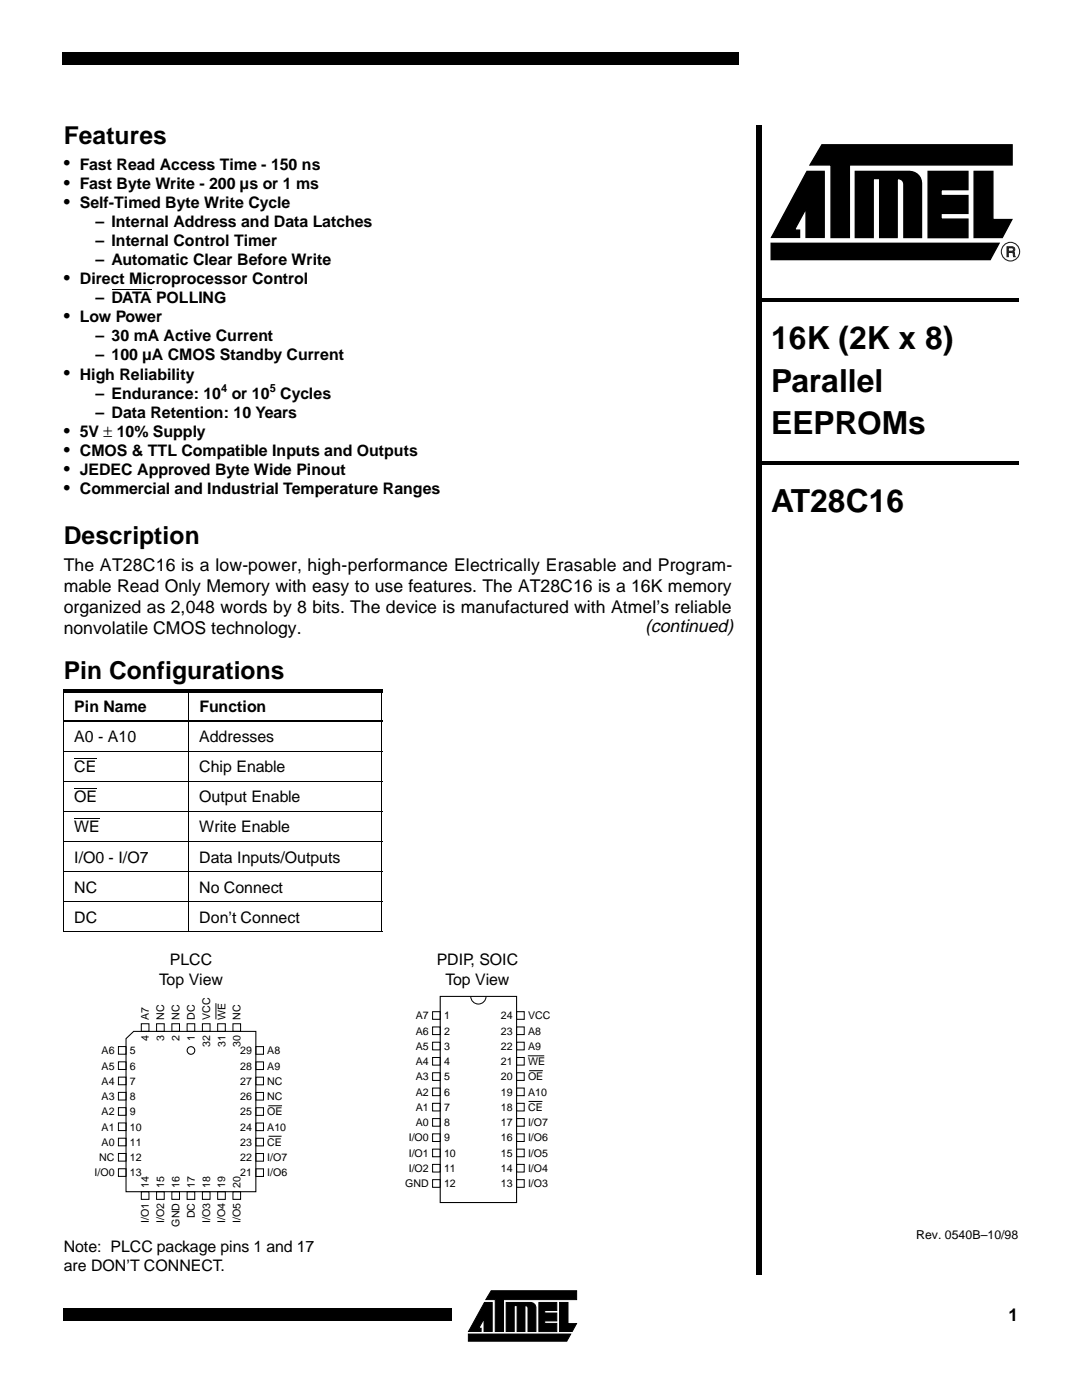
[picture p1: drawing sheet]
<svg xmlns="http://www.w3.org/2000/svg" width="216mm" height="279mm" viewBox="0 0 216 279" stroke-linecap="round" stroke-linejoin="round" font-family="sans-serif">
<path d="M12.7 261.1h1.2v2.4h-1.2zM13.9 261.1h75v2.4h-75zM88.9 261.1h1.2v2.4h-1.2z" fill="#000"/>
<g fill="#fff">
<path d="M151.1 27.9h54.9v25.2h-54.9z"/>
<path d="M153 28.5h51.1v24h-51.1z"/>
</g>
<path d="M161 34.2h3.5v13.2h-3.7v-5.8l-2.3 4.3h1v1.5h-5.5zM185.2 34.2h7.9v3.7h-5.3v1.1h5.3v3.6h-5.3v1.1h5.3v3.7h-7.9zM194.4 34.2h3.7v9.6h3.8l-1.9 3.6h-5.6zM153.9 48.6h45.4l-1.7 3.2h-43.7zM164 28.9h38v4h-32.5v14.5h-3.7v-14.5h-4.2zM170.7 34.2h10.5a2.42 2.42 0 0 1 2.7 2.7v10.5h-3.5v-10.6a1.17 1.17 0 0 0-1.4-1.2v11.8h-3.5v-11.8h-1.3v11.8h-3.5z" fill="#000" stroke="#000" stroke-width=".27"/>
<g fill="#231f20">
<path d="M201.7 49.2a.56 .56 0 0 1 .8 .3 .56 .56 0 0 1-.3 .8l.2 .1 .2 .8h-.3l-.1-.6-.5-.2v-.2l.5-.2v-.2v-.2l-.5-.1z"/>
<path d="M200.9 49.2h.8v.3h-.5v.7h.5v.2h-.5v.8h-.3z"/>
</g>
<path d="M200.9 49.2h.9a.55 .55 0 0 1 .7 .4 .55 .55 0 0 1-.3 .7l.2 .1 .2 .8h-.4v-.6l-.4-.2h-.6v.8h-.3zM201.2 49.5h.8l.2 .3v.2l-1 .1z" fill="none" stroke="#231f20" stroke-width=".2"/>
<circle cx="201.6" cy="50.2" r="1.84" fill="none" stroke="#231f20" stroke-width=".22"/>
<g fill="#fff">
<path d="M92.3 256.7h23.8v11.9h-23.8z"/>
<path d="M93.2 257.5h22.1v10.3h-22.1z"/>
</g>
<path d="M96.7 259.9h1.5v5.8h-1.6v-2.5l-1.1 1.9h.5v.6h-2.5zM107.5 259.9h3.6v1.6h-2.4v.5h2.4v1.6h-2.4v.5h2.4v1.6h-3.6zM111.7 259.9h1.6v4.3h1.7l-.8 1.5h-2.5zM93.5 266.2h20.4l-.8 1.5h-19.6zM98 257.6h17.1v1.8h-14.6v6.3h-1.7v-6.3h-1.9zM101 259.9h4.7a1.08 1.08 0 0 1 1.2 1.2v4.6h-1.5v-4.6a.54 .54 0 0 0-.6-.5v5.1h-1.6v-5.1h-.6v5.1h-1.6z" fill="#000" stroke="#000" stroke-width=".2"/>
<path d="M12.5 10.5h1.3v2.5h-1.3zM13.8 10.5h132.3v2.5h-132.3zM146.1 10.5h1.2v2.5h-1.2zM150.8 24.9h1.1v.5h-1.1zM150.8 254h1.1v.5h-1.1zM150.8 25.4h1.1v228.6h-1.1z" fill="#000"/>
<path d="M22.3 57.7h7.9" fill="none" stroke="#000" stroke-width=".2"/>
<path d="M152 57.6h51.2v7.8h-51.2z" fill="#fff"/>
<path d="M151.9 59.6l.1 .7zM152 59.6h51.3v.7h-51.3z" fill="#000"/>
<path d="M152 88.7h51.2v7.1h-51.2z" fill="#fff"/>
<path d="M151.9 92.1l.1 .7zM152 92.1h51.3v.7h-51.3zM12.6 137.6h63.7v.7h-63.7z" fill="#000"/>
<g fill="none" stroke="#000" stroke-width=".2">
<path d="M12.7 138.3v47.5M37.6 137.6v48.4M76.2 138.3v47.5M12.6 149.9h63.7M12.6 155.9h63.7M14.8 151.4h4.4M14.8 157.4h4.6M12.6 161.9h63.7M12.6 167.9h63.7M12.6 173.9h63.7M12.6 179.9h63.7M14.8 163.4h5.2"/>
<path d="M12.6 185.9h63.7"/>
</g>
<path d="M12.6 143.9h63.7" fill="none" stroke="#000" stroke-width=".34"/>
<path d="M80.7 198.7h29.2v41.9h-29.2z" fill="#fff"/>
<g fill="none" stroke="#000" stroke-width=".2">
<path d="M93.9 198.9a1.52 1.52 0 0 0 1.6 1.5 1.52 1.52 0 0 0 1.5-1.5M86.3 205h1.5v1.5h-1.5zM86.3 201.9h1.5v1.5h-1.5zM86.3 208h1.5v1.5h-1.5zM86.3 211h1.5v1.6h-1.5zM86.3 214.1h1.5v1.5h-1.5zM86.3 217.1h1.5v1.6h-1.5zM103.1 205h1.5v1.5h-1.5zM103.1 201.9h1.5v1.5h-1.5zM103.1 208h1.5v1.5h-1.5zM103.1 211h1.5v1.6h-1.5zM103.1 214.1h1.5v1.5h-1.5z"/>
<path d="M103.1 217.1h1.5v1.6h-1.5zM86.3 220.2h1.5v1.5h-1.5zM86.3 223.2h1.5v1.6h-1.5zM86.3 226.3h1.5v1.5h-1.5zM86.3 229.3h1.5v1.6h-1.5zM86.3 232.4h1.5v1.5h-1.5zM86.3 235.4h1.5v1.6h-1.5zM103.1 220.2h1.5v1.5h-1.5zM103.1 223.2h1.5v1.6h-1.5zM103.1 226.3h1.5v1.5h-1.5zM103.1 229.3h1.5v1.6h-1.5zM103.1 232.4h1.5v1.5h-1.5z"/>
<path d="M103.1 235.4h1.5v1.6h-1.5z"/>
</g>
<path d="M87.8 198.9h15.3v41.1h-15.3z" fill="none" stroke="#000" stroke-width=".21"/>
<path d="M105.3 210.7h3.3zM105.5 219.8h2.7zM105.6 213.7h2.7z" fill="#000" stroke="#000" stroke-width=".2"/>
<path d="M18.9 199h38.5v45.9h-38.5z" fill="#fff"/>
<g fill="none" stroke="#000" stroke-width=".2">
<path d="M23.6 211.9h1.6v1.5h-1.6zM23.6 208.9h1.6v1.5h-1.6zM23.6 215h1.6v1.5h-1.6zM23.6 218h1.6v1.5h-1.6zM28.2 204.3h1.5v1.5h-1.5zM31.2 204.3h1.6v1.5h-1.6zM34.3 204.3h1.5v1.5h-1.5zM37.3 204.3h1.6v1.5h-1.6zM40.4 204.3h1.5v1.5h-1.5zM43.4 204.3h1.6v1.5h-1.6zM46.5 204.3h1.5v1.5h-1.5zM51.1 211.9h1.5v1.6h-1.5z"/>
<path d="M51.1 208.9h1.5v1.5h-1.5zM51.1 215h1.5v1.5h-1.5zM51.1 218h1.5v1.5h-1.5zM23.6 221.1h1.6v1.5h-1.6zM23.6 227.2h1.6v1.5h-1.6zM23.6 224.1h1.6v1.5h-1.6zM23.6 230.2h1.6v1.5h-1.6zM23.6 233.2h1.6v1.6h-1.6zM28.2 237.8h1.5v1.6h-1.5zM31.2 237.8h1.6v1.6h-1.6zM34.3 237.8h1.5v1.6h-1.5zM37.3 237.8h1.6v1.6h-1.6z"/>
<path d="M40.4 237.8h1.5v1.6h-1.5zM43.4 237.8h1.6v1.6h-1.6zM46.5 237.8h1.5v1.6h-1.5zM51.1 221.1h1.5v1.5h-1.5zM51.1 227.2h1.5v1.5h-1.5zM51.1 224.1h1.5v1.5h-1.5zM51.1 230.2h1.5v1.5h-1.5zM51.1 233.3h1.5v1.5h-1.5z"/>
</g>
<g fill="none" stroke="#000" stroke-width=".21">
<path d="M25.1 207.3l1.6-1.5h24.4v32h-26z"/>
<circle cx="38.1" cy="209.6" r=".76"/>
</g>
<path d="M43.1 200.2v3.2zM53.5 220.7h2.8zM53.6 226.8h2.6z" fill="#000" stroke="#000" stroke-width=".2"/>
<g font-size="6.3">
<text x="153.9" y="69.7">16K (2K x 8)</text>
<text x="153.9" y="78.2">Parallel</text>
<text x="153.9" y="86.6">EEPROMs</text>
<text x="153.9" y="102.2">AT28C16</text>
</g>
<g font-size="4.9">
<text x="12.7" y="28.7">Features</text>
<text x="12.7" y="108.7">Description</text>
<text x="12.7" y="135.6">Pin Configurations</text>
</g>
<text font-size="3.6" x="128.7" y="126.2">(continued)</text>
<g font-size="3.5">
<text x="12.7" y="33.8">• Fast Read Access Time - 150 ns</text>
<text x="12.7" y="37.6">• Fast Byte Write - 200 µs or 1 ms</text>
<text x="12.7" y="41.4">• Self-Timed Byte Write Cycle</text>
<text x="12.7" y="56.7">• Direct Microprocessor Control</text>
<text x="12.7" y="64.3">• Low Power</text>
<text x="12.7" y="75.7">• High Reliability</text>
<text x="12.7" y="87.2">• 5V ± 10% Supply</text>
<text x="12.7" y="91">• CMOS &amp; TTL Compatible Inputs and Outputs</text>
<text x="12.7" y="94.8">• JEDEC Approved Byte Wide Pinout</text>
<text x="12.7" y="98.6">• Commercial and Industrial Temperature Ranges</text>
<text x="12.7" y="114">The AT28C16 is a low-power, high-performance Electrically Erasable and Program-</text>
<text x="12.7" y="118.2">mable Read Only Memory with easy to use features. The AT28C16 is a 16K memory</text>
<text x="12.7" y="122.3">organized as 2,048 words by 8 bits. The device is manufactured with Atmel’s reliable</text>
<text x="12.7" y="126.5">nonvolatile CMOS technology.</text>
<text x="201.3" y="263.7">1</text>
</g>
<g font-size="3.2">
<text x="19.1" y="45.3">– Internal Address and Data Latches</text>
<text x="19.1" y="49.1">– Internal Control Timer</text>
<text x="19.1" y="52.9">– Automatic Clear Before Write</text>
<text x="19.1" y="60.5">– DATA POLLING</text>
<text x="19.1" y="68.1">– 30 mA Active Current</text>
<text x="19.1" y="71.9">– 100 µA CMOS Standby Current</text>
<text x="19.1" y="83.4">– Data Retention: 10 Years</text>
<text x="19.1" y="79.6">– Endurance: 10 or 10 Cycles</text>
<text x="14.8" y="142.2">Pin Name</text>
<text x="39.8" y="142.2">Function</text>
<text x="14.8" y="148.1">A0 - A10</text>
<text x="39.8" y="148.1">Addresses</text>
<text x="14.8" y="154.2">CE</text>
<text x="39.8" y="154.2">Chip Enable</text>
<text x="14.8" y="160.1">OE</text>
<text x="39.8" y="160.1">Output Enable</text>
<text x="14.8" y="166.1">WE</text>
<text x="39.8" y="166.1">Write Enable</text>
<text x="14.8" y="172.2">I/O0 - I/O7</text>
<text x="39.8" y="172.2">Data Inputs/Outputs</text>
<text x="14.8" y="178.1">NC</text>
<text x="39.8" y="178.1">No Connect</text>
<text x="14.8" y="184.1">DC</text>
<text x="39.8" y="184.1">Don’t Connect</text>
<text x="31.8" y="196.5">Top View</text>
<text x="33.9" y="192.6">PLCC</text>
<text x="87.1" y="192.6">PDIP, SOIC</text>
<text x="88.9" y="196.5">Top View</text>
<text x="12.7" y="249.8">Note: PLCC package pins 1 and 17</text>
<text x="12.7" y="253.6">are DON’T CONNECT.</text>
</g>
<text font-size="2.5" x="182.8" y="247.3">Rev. 0540B–10/98</text>
<g font-size="2.2">
<text x="44.1" y="78.3">4</text>
<text x="53.8" y="78.3">5</text>
</g>
<g font-size="2.1">
<text x="29.7" y="203.6" transform="rotate(-90 29.7 203.6)">A7</text>
<text x="32.8" y="203.6" transform="rotate(-90 32.8 203.6)">NC</text>
<text x="35.8" y="203.6" transform="rotate(-90 35.8 203.6)">NC</text>
<text x="38.9" y="203.6" transform="rotate(-90 38.9 203.6)">DC</text>
<text x="41.9" y="203.6" transform="rotate(-90 41.9 203.6)">VCC</text>
<text x="45" y="203.6" transform="rotate(-90 45 203.6)">WE</text>
<text x="48" y="203.6" transform="rotate(-90 48 203.6)">NC</text>
<text x="83" y="203.4">A7</text>
<text x="88.6" y="203.4">1</text>
<text x="100" y="203.4">24</text>
<text x="105.4" y="203.4">VCC</text>
<text x="29.7" y="207.8" transform="rotate(-90 29.7 207.8)">4</text>
<text x="32.8" y="207.8" transform="rotate(-90 32.8 207.8)">3</text>
<text x="35.8" y="207.8" transform="rotate(-90 35.8 207.8)">2</text>
<text x="38.9" y="207.8" transform="rotate(-90 38.9 207.8)">1</text>
<text x="41.9" y="209" transform="rotate(-90 41.9 209)">32</text>
<text x="45" y="209" transform="rotate(-90 45 209)">31</text>
<text x="48" y="209" transform="rotate(-90 48 209)">30</text>
<text x="83" y="206.5">A6</text>
<text x="83" y="209.5">A5</text>
<text x="88.6" y="206.5">2</text>
<text x="88.6" y="209.5">3</text>
<text x="100" y="206.5">23</text>
<text x="100" y="209.5">22</text>
<text x="105.4" y="206.5">A8</text>
<text x="105.4" y="209.5">A9</text>
<text x="20.3" y="210.4">A6</text>
<text x="20.3" y="213.5">A5</text>
<text x="25.9" y="210.4">5</text>
<text x="25.9" y="213.5">6</text>
<text x="47.9" y="210.4">29</text>
<text x="47.9" y="213.5">28</text>
<text x="53.3" y="210.4">A8</text>
<text x="53.3" y="213.5">A9</text>
<text x="83" y="212.6">A4</text>
<text x="83" y="215.6">A3</text>
<text x="88.6" y="212.6">4</text>
<text x="88.6" y="215.6">5</text>
<text x="100" y="212.6">21</text>
<text x="100" y="215.6">20</text>
<text x="105.4" y="212.6">WE</text>
<text x="105.4" y="215.6">OE</text>
<text x="20.3" y="216.5">A4</text>
<text x="20.3" y="219.6">A3</text>
<text x="25.9" y="216.5">7</text>
<text x="25.9" y="219.6">8</text>
<text x="47.9" y="216.5">27</text>
<text x="47.9" y="219.6">26</text>
<text x="53.3" y="216.5">NC</text>
<text x="53.3" y="219.6">NC</text>
<text x="83" y="218.7">A2</text>
<text x="83" y="221.7">A1</text>
<text x="88.6" y="218.7">6</text>
<text x="88.6" y="221.7">7</text>
<text x="100" y="218.7">19</text>
<text x="100" y="221.7">18</text>
<text x="105.4" y="218.7">A10</text>
<text x="105.4" y="221.7">CE</text>
<text x="20.3" y="222.6">A2</text>
<text x="20.3" y="225.6">A1</text>
<text x="25.9" y="222.6">9</text>
<text x="25.9" y="225.6">10</text>
<text x="47.9" y="222.6">25</text>
<text x="47.9" y="225.6">24</text>
<text x="53.3" y="222.6">OE</text>
<text x="53.3" y="225.6">A10</text>
<text x="81.6" y="227.8">I/O0</text>
<text x="83" y="224.8">A0</text>
<text x="88.6" y="224.8">8</text>
<text x="88.6" y="227.8">9</text>
<text x="100" y="224.8">17</text>
<text x="100" y="227.8">16</text>
<text x="105.4" y="224.8">I/O7</text>
<text x="105.4" y="227.8">I/O6</text>
<text x="19.8" y="231.7">NC</text>
<text x="20.3" y="228.7">A0</text>
<text x="25.9" y="228.7">11</text>
<text x="25.9" y="231.7">12</text>
<text x="47.9" y="228.7">23</text>
<text x="47.9" y="231.7">22</text>
<text x="53.3" y="228.7">CE</text>
<text x="53.3" y="231.7">I/O7</text>
<text x="81.6" y="230.9">I/O1</text>
<text x="81.6" y="233.9">I/O2</text>
<text x="88.6" y="230.9">10</text>
<text x="88.6" y="233.9">11</text>
<text x="100" y="230.9">15</text>
<text x="100" y="233.9">14</text>
<text x="105.4" y="230.9">I/O5</text>
<text x="105.4" y="233.9">I/O4</text>
<text x="18.9" y="234.8">I/O0</text>
<text x="25.9" y="234.8">13</text>
<text x="29.7" y="237.1" transform="rotate(-90 29.7 237.1)">14</text>
<text x="32.8" y="237.1" transform="rotate(-90 32.8 237.1)">15</text>
<text x="35.8" y="237.1" transform="rotate(-90 35.8 237.1)">16</text>
<text x="38.9" y="237.1" transform="rotate(-90 38.9 237.1)">17</text>
<text x="41.9" y="237.1" transform="rotate(-90 41.9 237.1)">18</text>
<text x="45" y="237.1" transform="rotate(-90 45 237.1)">19</text>
<text x="47.9" y="234.8">21</text>
<text x="48" y="237.1" transform="rotate(-90 48 237.1)">20</text>
<text x="53.3" y="234.8">I/O6</text>
<text x="80.9" y="237">GND</text>
<text x="88.6" y="237">12</text>
<text x="100" y="237">13</text>
<text x="105.4" y="237">I/O3</text>
<text x="29.7" y="244.1" transform="rotate(-90 29.7 244.1)">I/O1</text>
<text x="32.8" y="244.1" transform="rotate(-90 32.8 244.1)">I/O2</text>
<text x="35.8" y="244.8" transform="rotate(-90 35.8 244.8)">GND</text>
<text x="38.9" y="243.2" transform="rotate(-90 38.9 243.2)">DC</text>
<text x="41.9" y="244.1" transform="rotate(-90 41.9 244.1)">I/O3</text>
<text x="45" y="244.1" transform="rotate(-90 45 244.1)">I/O4</text>
<text x="48" y="244.1" transform="rotate(-90 48 244.1)">I/O5</text>
</g>
</svg>
